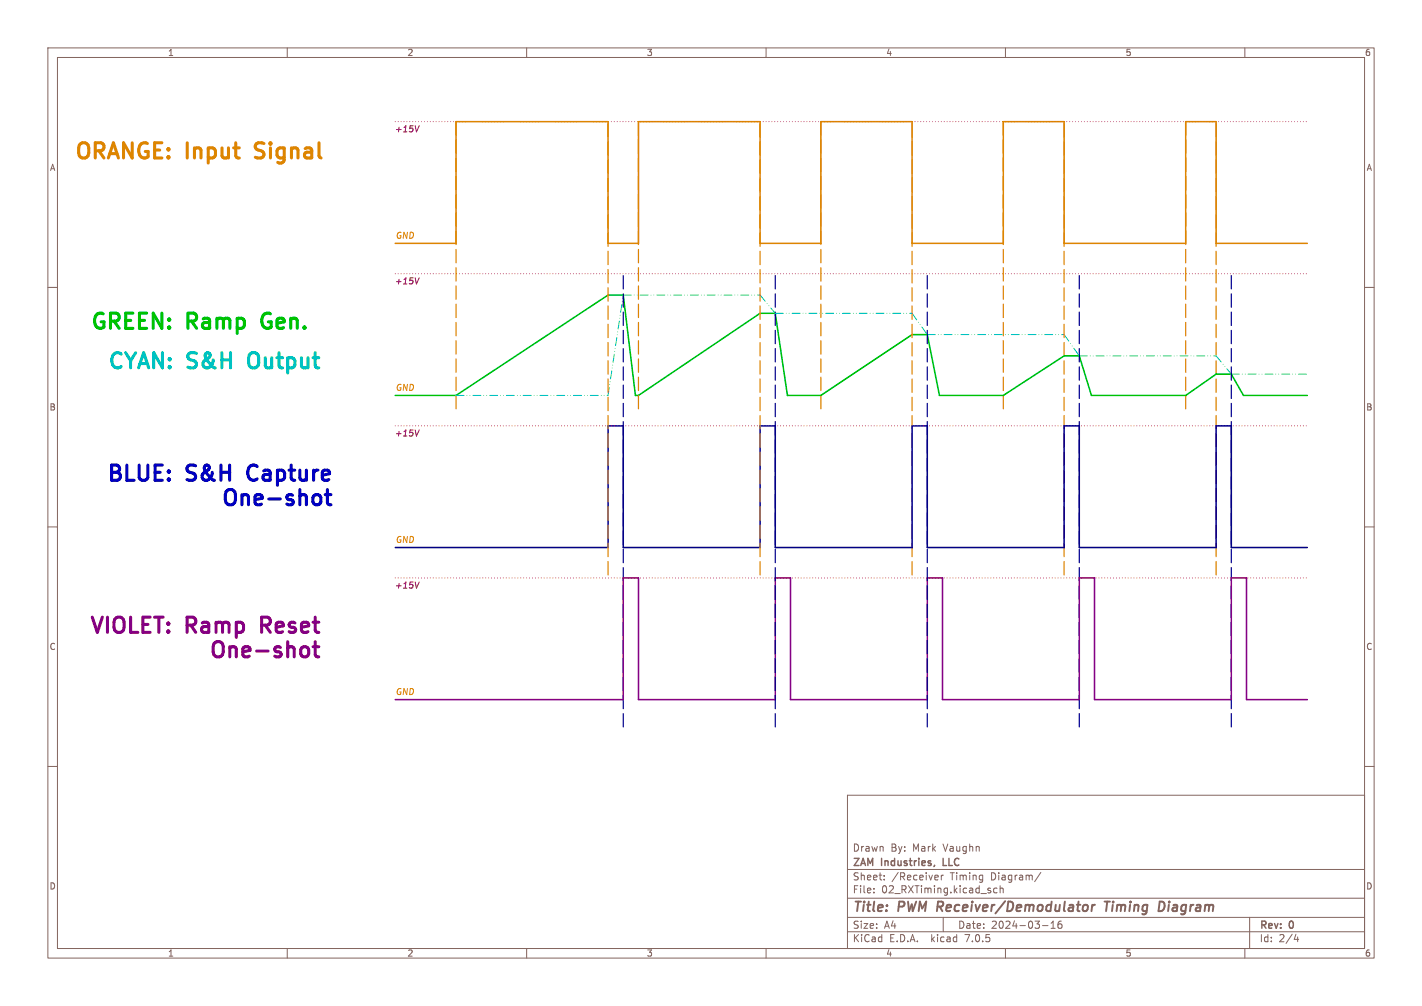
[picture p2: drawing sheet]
<svg xmlns="http://www.w3.org/2000/svg" width="297mm" height="210mm" viewBox="0 0 297 210" stroke-linecap="round" stroke-linejoin="round" font-family="sans-serif">
<g fill="none" stroke="#83655e" stroke-width=".21">
<path d="M10 10h277v190h-277zM12 12h273v186h-273zM60 10v2M110 10v2M160 10v2M210 10v2M260 10v2M10 60h2M285 60h2M10 110h2M285 110h2M10 160h2"/>
<path d="M285 160h2M177 166h108v32h-108zM60 198v2M110 198v2M160 198v2M177 194.5h108M177 191.5h108M177 187.5h108M177 181.5h108M182.5 186.3v.1M182.5 185.5v.1M184.7 183.6v.1"/>
<path d="M184.7 182.8v.1M195.5 182.7l.4 .1 .1 .3-.8 .1M195.9 183.6l-.4 .1M196.6 182.7v1M197 191.5v3M197 182.7l-.4 .3M208.2 185.5l-.4-.1-.3 .3 .2 .6h.5M208.9 185.5l.2-.1 .4 .1v.9M208.9 184.9v1.5M210 198v2M217.4 182.1l-1.3 2M217.7 193.2h1.2"/>
<path d="M219.5 193.8h.9M219.5 192.7l.5-.4v1.5M221.7 192.3l-.5 .1a1.01 1.01 0 0 0 0 1.4l.5-.1 .1-.5-.3-.3h-.3l-.2 .3M260 198v2M261 191.5v6.5M270.7 195l-.4 1.1h.9M271 195.6v1"/>
</g>
<path d="M226.9 188.9l.3 .4v.5l-.3 .3M228.1 188.9l-.1 1.3M228.7 188.9l-.4 .1-.2 .3M230.7 188.2h1.1M231.3 188.2l-.3 2M243 188.3l-.8-.1-.2 2h.4l.6-.3" fill="none" stroke="#83655e" stroke-width=".4"/>
<path d="M195.2 180.6l-.1 .2" fill="none" stroke="#83655e" stroke-width=".3"/>
<path d="M87.6 26.3l-.6 1.2M87.6 58l-.6 1.3M87.6 89.8l-.6 1.2M87.6 121.5l-.6 1.3" fill="none" stroke="#c20000" stroke-width=".21"/>
<path d="M66.7 103.4l.3 .5v.9l-.3 .4M67.9 103.3h1.2M68.4 102.2v2.7l.1 .3 .6 .2" fill="none" stroke="#0000c2" stroke-width=".63"/>
<path d="M64.2 135.2l.3 .4v.9l-.3 .5M65.4 135h1.2M65.8 133.9v2.8l.2 .3 .6 .1" fill="none" stroke="#840084" stroke-width=".63"/>
<path d="M82.5 82.6h12.7l31.8-21h3.2l2.5 21h.6l25.4-17.2h3.2l2.6 17.2h6.9l19.1-12.7h3.2l2.5 12.7h13.3l12.7-8.3h3.2l2.6 8.3h19.6l6.4-4.5h3.2l2.5 4.5h13.3" fill="none" stroke="#00c200" stroke-width=".32"/>
<path d="M95.2 25.4v60.3M133.3 25.4v60.3M171.4 25.4v60.3M209.5 25.4v60.3M247.6 25.4v60.3M127 120v-94.6M158.7 120v-94.6M190.5 120v-94.6M222.2 120v-94.6M254 120v-94.6" fill="none" stroke="#dd8500" stroke-width=".25" stroke-dasharray="2.8 1"/>
<path d="M82.5 50.8h12.7v-25.4h31.8v25.4h6.3v-25.4h25.4v25.4h12.7v-25.4h19.1v25.4h19v-25.4h12.7v25.4h25.4v-25.4h6.4v25.4h19" fill="none" stroke="#dd8500" stroke-width=".32"/>
<path d="M130.2 61.6h28.5M158.7 61.6l3.2 3.8M161.9 65.4h28.6M190.5 65.4l3.2 4.5M193.7 69.9h28.5M222.2 69.9l3.2 4.4M225.4 74.3h28.6M254 74.3l3.2 3.8M257.2 78.1h15.8M95.2 82.6h31.8M127 82.6l3.2-21" fill="none" stroke="#00c2c2" stroke-width=".21" stroke-dasharray="1.7 .6 0 .6 0 .6"/>
<path d="M82.5 114.3h44.5v-25.4h3.2v25.4h28.5v-25.4h3.2v25.4h28.6v-25.4h3.2v25.4h28.5v-25.4h3.2v25.4h28.6v-25.4h3.2v25.4h15.8" fill="none" stroke="#000084" stroke-width=".32"/>
<path d="M82.5 146.1h47.7v-25.4h3.1v25.4h28.6v-25.4h3.2v25.4h28.6v-25.4h3.1v25.4h28.6v-25.4h3.2v25.4h28.6v-25.4h3.1v25.4h12.7" fill="none" stroke="#840084" stroke-width=".32"/>
<path d="M130.2 151.8v-94.6M161.9 151.8v-94.6M193.7 151.8v-94.6M225.4 151.8v-94.6M257.2 151.8v-94.6" fill="none" stroke="#000084" stroke-width=".25" stroke-dasharray="2.8 1"/>
<path d="M82.5 25.4h190.5M82.5 57.2h190.5M82.5 88.9h190.5M82.5 120.7h190.5" fill="none" stroke="#c20000" stroke-width=".21" stroke-dasharray="0 .6"/>
<g font-size="4.4" fill="#dd8500">
<text x="15.3" y="33.4">ORANGE: Input</text>
<text x="54.1" y="33.4">Signal</text>
</g>
<g font-size="4.4" fill="#00c200">
<text x="18.6" y="69">GREEN:</text>
<text x="38.9" y="69">Ramp</text>
<text x="55.4" y="69">Gen.</text>
</g>
<g font-size="4.4" fill="#00c2c2">
<text x="22.2" y="77.2">CYAN: S&amp;H</text>
<text x="52.7" y="77.2">Output</text>
</g>
<g font-size="4.4" fill="#0000c2">
<text x="22" y="100.7">BLUE:</text>
<text x="38.9" y="100.7">S&amp;H</text>
<text x="52.5" y="100.7">Capture</text>
<text x="45.9" y="105.8">One-shot</text>
</g>
<g font-size="4.4" fill="#840084">
<text x="18.4" y="132.4">VIOLET: Ramp</text>
<text x="43.4" y="137.5">One-shot</text>
<text x="55.3" y="132.4">Reset</text>
</g>
<g font-size="2.8" fill="#83655e">
<text x="178" y="190.8">Title:</text>
<text x="187.5" y="190.8">PWM Receiver/Demodulator</text>
<text x="231.8" y="190.8">Timing</text>
<text x="243.6" y="190.8">Diagram</text>
</g>
<g font-size="2.1" fill="#83655e">
<text x="178" y="177.9">Drawn</text>
<text x="185.9" y="177.9">By:</text>
<text x="190.5" y="177.9">Mark</text>
<text x="197" y="177.9">Vaughn</text>
<text x="178" y="183.9">Sheet:</text>
<text x="178" y="181.1">ZAM</text>
<text x="184" y="181.1">Industries,</text>
<text x="186.2" y="183.9">/Receiver</text>
<text x="197.3" y="181.1">LLC</text>
<text x="198.4" y="183.9">Timing</text>
<text x="206.9" y="183.9">Diagram/</text>
<text x="178" y="186.6">File:</text>
<text x="184" y="186.6">02_RXTiming.kicad_sch</text>
<text x="178" y="196.8">KiCad</text>
<text x="178" y="194">Size:</text>
<text x="184.6" y="194">A4</text>
<text x="185.7" y="196.8">E.D.A.</text>
<text x="194.4" y="196.8">kicad</text>
<text x="200" y="194">Date:</text>
<text x="201.5" y="196.8">7.0.5</text>
<text x="206.9" y="194">2024-03-16</text>
<text x="263" y="194.2">Rev:</text>
<text x="263" y="196.8">Id:</text>
<text x="267" y="196.8">2/4</text>
<text x="269.2" y="194.2">0</text>
</g>
<g font-size="1.8" fill="#83655e">
<text x="35" y="11.8">1</text>
<text x="85" y="11.8">2</text>
<text x="135" y="11.8">3</text>
<text x="185" y="11.8">4</text>
<text x="235" y="11.8">5</text>
<text x="285" y="11.8">6</text>
<text x="10.4" y="35.8">A</text>
<text x="285.4" y="35.8">A</text>
<text x="10.3" y="85.8">B</text>
<text x="285.3" y="85.8">B</text>
<text x="10.3" y="135.8">C</text>
<text x="285.3" y="135.8">C</text>
<text x="10.3" y="185.8">D</text>
<text x="285.3" y="185.8">D</text>
<text x="35" y="199.8">1</text>
<text x="85" y="199.8">2</text>
<text x="135" y="199.8">3</text>
<text x="185" y="199.8">4</text>
<text x="235" y="199.8">5</text>
<text x="285" y="199.8">6</text>
</g>
<g font-size="1.8" fill="#c20000">
<text x="82.4" y="27.7">+15V</text>
<text x="82.4" y="59.4">+15V</text>
<text x="82.4" y="91.2">+15V</text>
<text x="82.4" y="122.9">+15V</text>
</g>
<g font-size="1.8" fill="#dd8500">
<text x="82.5" y="49.9">GND</text>
<text x="82.5" y="81.7">GND</text>
<text x="82.5" y="113.4">GND</text>
<text x="82.5" y="145.2">GND</text>
</g>
</svg>
